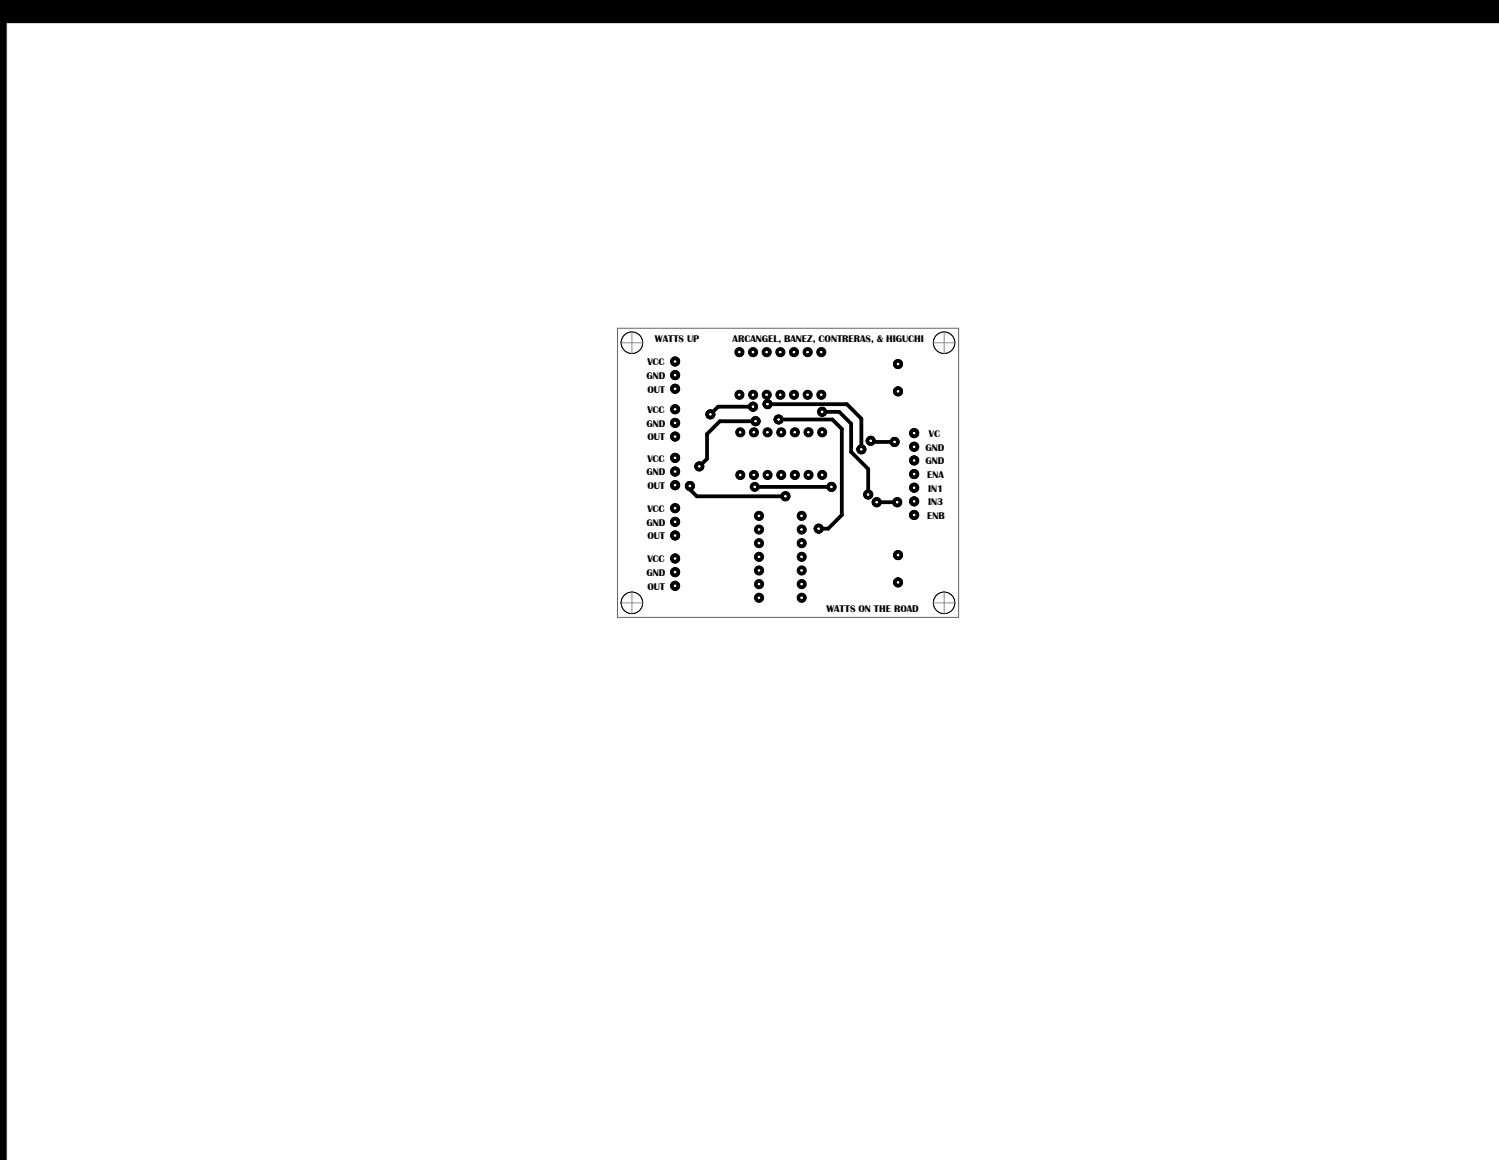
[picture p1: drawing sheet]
<svg xmlns="http://www.w3.org/2000/svg" width="279mm" height="216mm" viewBox="0 0 279 216" stroke-linecap="round" stroke-linejoin="round" font-family="sans-serif">
<path d="M0 0h279v215.9h-279z" fill="#000" stroke="#000" stroke-width=".19"/>
<path d="M1.3 4.4h277.8v211.5h-277.8z" fill="#fff" stroke="#fff" stroke-width=".19"/>
<path d="M114.9 61.1h63.6v53.8h-63.6z" fill="none" stroke="#636363" stroke-width=".19"/>
<circle cx="117.6" cy="63.8" r="1.99" fill="#fff" stroke="#000" stroke-width=".19"/>
<path d="M115.6 63.8h4M117.6 61.8v4" fill="none" stroke="#8a8a8a" stroke-width=".19"/>
<circle cx="117.6" cy="112.2" r="2" fill="#fff" stroke="#000" stroke-width=".19"/>
<path d="M115.6 112.2h4M117.6 110.2v4" fill="none" stroke="#8a8a8a" stroke-width=".19"/>
<circle cx="175.7" cy="63.8" r="1.99" fill="#fff" stroke="#000" stroke-width=".19"/>
<path d="M173.8 63.8h4M175.8 61.8v4" fill="none" stroke="#8a8a8a" stroke-width=".19"/>
<circle cx="175.8" cy="112.2" r="1.99" fill="#fff" stroke="#000" stroke-width=".19"/>
<path d="M173.8 112.2h4M175.8 110.2v4" fill="none" stroke="#8a8a8a" stroke-width=".19"/>
<path d="M140.2 75.7h-6.5l-1.5 1.4M140.7 78.4h-6.7l-2.4 2.4v4.6l-1.4 1.4M142.9 75.2h14.8l2.6 2.7v5.7M144.9 78.1h10.1l1.7 1.7v16.1l-2.5 2.5h-1.8M153.1 76.7h3.1l2.2 2.2v5.2l3.2 3.2v4.8M128.4 90.5v.6l1.3 1.3h16.5M140.5 90.6h14.3M162.1 82v.3h4.4M163.2 93.5h3.8" fill="none" stroke="#000" stroke-width=".71"/>
<g fill="#000" stroke="#000" stroke-width=".19">
<circle cx="132.2" cy="77.1" r=".84"/>
<circle cx="140.2" cy="75.7" r=".85"/>
<circle cx="140.7" cy="78.4" r=".85"/>
<circle cx="142.9" cy="75.2" r=".84"/>
<circle cx="144.9" cy="78.1" r=".84"/>
<circle cx="153" cy="76.6" r=".84"/>
<circle cx="128.4" cy="90.5" r=".84"/>
<circle cx="130.2" cy="86.8" r=".84"/>
<circle cx="137.8" cy="80.5" r=".85"/>
<circle cx="137.8" cy="88.4" r=".85"/>
<circle cx="140.3" cy="80.5" r=".85"/>
<circle cx="140.3" cy="88.4" r=".85"/>
<circle cx="142.9" cy="80.5" r=".85"/>
<circle cx="142.9" cy="88.4" r=".85"/>
<circle cx="145.4" cy="88.4" r=".85"/>
<circle cx="145.4" cy="80.5" r=".85"/>
<circle cx="146.2" cy="92.4" r=".84"/>
<circle cx="148" cy="88.4" r=".85"/>
<circle cx="148" cy="80.5" r=".85"/>
<circle cx="150.5" cy="80.5" r=".85"/>
<circle cx="150.5" cy="88.4" r=".85"/>
<circle cx="152.4" cy="98.4" r=".84"/>
<circle cx="153.1" cy="80.5" r=".85"/>
<circle cx="153.1" cy="88.4" r=".85"/>
<circle cx="154.8" cy="90.6" r=".84"/>
<circle cx="160.3" cy="83.6" r=".84"/>
<circle cx="161.6" cy="92" r=".84"/>
<circle cx="162.1" cy="82" r=".84"/>
<circle cx="163.2" cy="93.5" r=".84"/>
<circle cx="166.5" cy="82.3" r=".84"/>
<circle cx="167" cy="93.5" r=".84"/>
</g>
<g fill="#fff" stroke="#fff" stroke-width=".19">
<circle cx="162.1" cy="82" r=".14"/>
<circle cx="166.5" cy="82.3" r=".14"/>
<circle cx="130.2" cy="86.8" r=".15"/>
<circle cx="140.7" cy="78.4" r=".14"/>
<circle cx="132.2" cy="77.1" r=".14"/>
<circle cx="140.2" cy="75.7" r=".14"/>
<circle cx="128.4" cy="90.5" r=".14"/>
<circle cx="146.2" cy="92.4" r=".14"/>
<circle cx="154.8" cy="90.6" r=".15"/>
<circle cx="160.4" cy="83.6" r=".14"/>
<circle cx="142.9" cy="75.2" r=".14"/>
<circle cx="161.6" cy="92.1" r=".14"/>
<circle cx="153" cy="76.6" r=".15"/>
<circle cx="152.4" cy="98.4" r=".14"/>
<circle cx="144.9" cy="78.1" r=".14"/>
<circle cx="167" cy="93.5" r=".15"/>
<circle cx="163.2" cy="93.5" r=".15"/>
<circle cx="137.8" cy="88.4" r=".15"/>
<circle cx="140.3" cy="88.4" r=".14"/>
<circle cx="142.9" cy="88.4" r=".14"/>
<circle cx="145.4" cy="88.4" r=".14"/>
<circle cx="148" cy="88.4" r=".14"/>
<circle cx="150.5" cy="88.4" r=".14"/>
<circle cx="153.1" cy="88.4" r=".14"/>
<circle cx="153" cy="80.5" r=".14"/>
<circle cx="150.5" cy="80.5" r=".14"/>
<circle cx="148" cy="80.5" r=".14"/>
<circle cx="145.4" cy="80.5" r=".14"/>
<circle cx="142.9" cy="80.5" r=".14"/>
<circle cx="140.3" cy="80.5" r=".14"/>
<circle cx="137.8" cy="80.5" r=".14"/>
</g>
<circle cx="117.6" cy="63.8" r="1.99" fill="#fff" stroke="#000" stroke-width=".19"/>
<path d="M115.6 63.8h4M117.6 61.8v4" fill="none" stroke="#8a8a8a" stroke-width=".19"/>
<circle cx="117.6" cy="112.2" r="2" fill="#fff" stroke="#000" stroke-width=".19"/>
<path d="M115.6 112.2h4M117.6 110.2v4" fill="none" stroke="#8a8a8a" stroke-width=".19"/>
<circle cx="175.7" cy="63.8" r="1.99" fill="#fff" stroke="#000" stroke-width=".19"/>
<path d="M173.8 63.8h4M175.8 61.8v4" fill="none" stroke="#8a8a8a" stroke-width=".19"/>
<circle cx="175.8" cy="112.2" r="1.99" fill="#fff" stroke="#000" stroke-width=".19"/>
<path d="M173.8 112.2h4M175.8 110.2v4" fill="none" stroke="#8a8a8a" stroke-width=".19"/>
<g fill="#000" stroke="#000" stroke-width=".19">
<circle cx="125.7" cy="67.3" r=".84"/>
<circle cx="125.7" cy="72.4" r=".84"/>
<circle cx="125.7" cy="78.7" r=".84"/>
<circle cx="125.7" cy="76.2" r=".84"/>
<circle cx="125.7" cy="69.8" r=".84"/>
<circle cx="132.2" cy="77.1" r=".84"/>
<circle cx="137.6" cy="65.5" r=".86"/>
<circle cx="137.7" cy="73.5" r=".85"/>
<circle cx="140.2" cy="75.7" r=".85"/>
<circle cx="140.2" cy="65.5" r=".86"/>
<circle cx="140.2" cy="73.5" r=".85"/>
<circle cx="140.7" cy="78.4" r=".85"/>
<circle cx="142.7" cy="65.5" r=".86"/>
<circle cx="142.7" cy="73.5" r=".85"/>
<circle cx="142.9" cy="75.2" r=".84"/>
<circle cx="144.9" cy="78.1" r=".84"/>
<circle cx="145.3" cy="65.5" r=".86"/>
<circle cx="145.3" cy="73.5" r=".85"/>
<circle cx="147.8" cy="65.5" r=".86"/>
<circle cx="147.8" cy="73.5" r=".85"/>
<circle cx="150.4" cy="65.5" r=".85"/>
<circle cx="150.4" cy="73.5" r=".85"/>
<circle cx="152.9" cy="65.5" r=".85"/>
<circle cx="152.9" cy="73.5" r=".85"/>
<circle cx="153" cy="76.6" r=".84"/>
<circle cx="167.2" cy="67.8" r=".84"/>
<circle cx="167.2" cy="72.8" r=".84"/>
<circle cx="125.7" cy="94.6" r=".84"/>
<circle cx="125.7" cy="81.2" r=".84"/>
<circle cx="125.7" cy="97.1" r=".84"/>
<circle cx="125.7" cy="99.7" r=".84"/>
<circle cx="125.7" cy="90.3" r=".84"/>
<circle cx="125.7" cy="85.2" r=".84"/>
<circle cx="125.7" cy="87.8" r=".84"/>
<circle cx="128.4" cy="90.5" r=".84"/>
<circle cx="130.2" cy="86.8" r=".84"/>
<circle cx="140.5" cy="90.6" r=".84"/>
<circle cx="141.3" cy="98.6" r=".85"/>
<circle cx="141.3" cy="96" r=".85"/>
<circle cx="146.2" cy="92.4" r=".84"/>
<circle cx="149.2" cy="98.6" r=".85"/>
<circle cx="149.2" cy="96" r=".85"/>
<circle cx="152.4" cy="98.4" r=".84"/>
<circle cx="154.8" cy="90.6" r=".84"/>
<circle cx="160.3" cy="83.6" r=".84"/>
<circle cx="161.6" cy="92" r=".84"/>
<circle cx="162.1" cy="82" r=".84"/>
<circle cx="163.2" cy="93.5" r=".84"/>
<circle cx="166.5" cy="82.3" r=".84"/>
<circle cx="167" cy="93.5" r=".84"/>
<circle cx="170.2" cy="80.6" r=".84"/>
<circle cx="170.2" cy="95.8" r=".84"/>
<circle cx="170.2" cy="88.2" r=".84"/>
<circle cx="170.2" cy="83.2" r=".84"/>
<circle cx="170.2" cy="85.7" r=".84"/>
<circle cx="170.2" cy="90.8" r=".84"/>
<circle cx="170.2" cy="93.3" r=".84"/>
<circle cx="125.7" cy="106.5" r=".84"/>
<circle cx="125.7" cy="109" r=".84"/>
<circle cx="125.7" cy="103.9" r=".84"/>
<circle cx="141.3" cy="101.1" r=".85"/>
<circle cx="141.3" cy="103.6" r=".86"/>
<circle cx="141.3" cy="111.3" r=".86"/>
<circle cx="141.3" cy="108.7" r=".86"/>
<circle cx="141.3" cy="106.2" r=".86"/>
<circle cx="149.2" cy="101.1" r=".85"/>
<circle cx="149.2" cy="103.6" r=".85"/>
<circle cx="149.2" cy="106.2" r=".85"/>
<circle cx="149.2" cy="111.3" r=".85"/>
<circle cx="149.2" cy="108.7" r=".85"/>
<circle cx="167.2" cy="108.4" r=".84"/>
<circle cx="167.2" cy="103.3" r=".84"/>
</g>
<g fill="none" stroke="#000" stroke-width=".19">
<path d="M125.7 66.4v1.7M125.7 69v1.7M125.7 71.5v1.7M125.7 75.3v1.7M125.7 77.9v1.7M167.2 66.9v1.7M167.2 72v1.7M170.2 79.8v1.7M125.7 80.4v1.7M125.7 84.4v1.7M125.7 86.9v1.7M125.7 89.5v1.7"/>
<path d="M125.7 93.7v1.7M125.7 96.3v1.7M125.7 98.8v1.7M170.2 82.3v1.7M170.2 84.9v1.6M170.2 87.4v1.7M170.2 89.9v1.7M170.2 92.5v1.7M170.2 95v1.7M125.7 103.1v1.7M125.7 105.6v1.7M125.7 108.2v1.7"/>
<path d="M167.2 102.5v1.7M167.2 107.6v1.6"/>
</g>
<g fill="#fff" stroke="#fff" stroke-width=".19">
<circle cx="167.2" cy="108.4" r=".14"/>
<circle cx="167.2" cy="103.3" r=".14"/>
<circle cx="170.2" cy="95.9" r=".14"/>
<circle cx="170.2" cy="93.3" r=".14"/>
<circle cx="170.2" cy="90.8" r=".14"/>
<circle cx="170.2" cy="88.2" r=".14"/>
<circle cx="170.2" cy="85.7" r=".14"/>
<circle cx="170.2" cy="83.2" r=".14"/>
<circle cx="170.2" cy="80.6" r=".14"/>
<circle cx="137.6" cy="73.5" r=".14"/>
<circle cx="140.2" cy="73.5" r=".14"/>
<circle cx="142.7" cy="73.5" r=".14"/>
<circle cx="145.3" cy="73.5" r=".14"/>
<circle cx="147.8" cy="73.5" r=".15"/>
<circle cx="150.3" cy="73.5" r=".14"/>
<circle cx="152.9" cy="73.5" r=".14"/>
<circle cx="152.9" cy="65.5" r=".14"/>
<circle cx="150.3" cy="65.5" r=".14"/>
<circle cx="147.8" cy="65.5" r=".14"/>
<circle cx="145.3" cy="65.5" r=".14"/>
<circle cx="142.7" cy="65.5" r=".14"/>
<circle cx="140.2" cy="65.5" r=".14"/>
<circle cx="137.6" cy="65.5" r=".14"/>
<circle cx="141.3" cy="96" r=".14"/>
<circle cx="141.3" cy="98.6" r=".14"/>
<circle cx="141.3" cy="101.1" r=".14"/>
<circle cx="141.3" cy="103.6" r=".14"/>
<circle cx="141.3" cy="106.2" r=".14"/>
<circle cx="141.3" cy="108.7" r=".14"/>
<circle cx="141.3" cy="111.3" r=".14"/>
<circle cx="149.2" cy="111.3" r=".14"/>
<circle cx="149.2" cy="108.7" r=".14"/>
<circle cx="149.2" cy="106.2" r=".14"/>
<circle cx="149.2" cy="103.6" r=".14"/>
<circle cx="149.2" cy="101.1" r=".14"/>
<circle cx="149.2" cy="98.6" r=".14"/>
<circle cx="149.2" cy="96" r=".14"/>
<circle cx="140.5" cy="90.6" r=".15"/>
<circle cx="125.7" cy="85.2" r=".14"/>
<circle cx="125.7" cy="87.8" r=".14"/>
<circle cx="125.7" cy="90.3" r=".14"/>
<circle cx="125.7" cy="67.3" r=".14"/>
<circle cx="125.7" cy="69.8" r=".14"/>
<circle cx="125.7" cy="72.4" r=".14"/>
<circle cx="125.7" cy="76.2" r=".14"/>
<circle cx="125.7" cy="78.7" r=".14"/>
<circle cx="125.7" cy="81.3" r=".14"/>
<circle cx="125.7" cy="94.6" r=".14"/>
<circle cx="125.7" cy="97.1" r=".14"/>
<circle cx="125.7" cy="99.7" r=".14"/>
<circle cx="125.7" cy="104" r=".14"/>
<circle cx="125.7" cy="106.5" r=".14"/>
<circle cx="125.7" cy="109" r=".14"/>
<circle cx="167.2" cy="72.8" r=".14"/>
<circle cx="167.2" cy="67.8" r=".14"/>
<circle cx="162.1" cy="82" r=".14"/>
<circle cx="166.5" cy="82.3" r=".14"/>
<circle cx="130.2" cy="86.8" r=".15"/>
<circle cx="140.7" cy="78.4" r=".14"/>
<circle cx="132.2" cy="77.1" r=".14"/>
<circle cx="140.2" cy="75.7" r=".14"/>
<circle cx="128.4" cy="90.5" r=".14"/>
<circle cx="146.2" cy="92.4" r=".14"/>
<circle cx="154.8" cy="90.6" r=".15"/>
<circle cx="160.4" cy="83.6" r=".14"/>
<circle cx="142.9" cy="75.2" r=".14"/>
<circle cx="161.6" cy="92.1" r=".14"/>
<circle cx="153" cy="76.6" r=".15"/>
<circle cx="152.4" cy="98.4" r=".14"/>
<circle cx="144.9" cy="78.1" r=".14"/>
<circle cx="167" cy="93.5" r=".15"/>
<circle cx="163.2" cy="93.5" r=".15"/>
</g>
<g font-size="2.5">
<text x="121.9" y="64.1">WATTS UP</text>
<text x="136.4" y="64.1">ARCANGEL, BANEZ, CONTRERAS, &amp; HIGUCHI</text>
<text x="120.3" y="71">GND</text>
<text x="120.5" y="68.4">VCC</text>
<text x="120.5" y="73.5">OUT</text>
<text x="120.5" y="77.3">VCC</text>
<text x="120.3" y="79.9">GND</text>
<text x="120.5" y="82.4">OUT</text>
<text x="172.9" y="81.8">VC</text>
<text x="120.3" y="88.9">GND</text>
<text x="120.5" y="86.4">VCC</text>
<text x="172.3" y="86.8">GND</text>
<text x="172.3" y="84.3">GND</text>
<text x="172.6" y="89.4">ENA</text>
<text x="120.5" y="91.4">OUT</text>
<text x="120.5" y="95.7">VCC</text>
<text x="172.8" y="94.5">IN3</text>
<text x="172.8" y="91.9">IN1</text>
<text x="120.3" y="98.3">GND</text>
<text x="120.5" y="100.8">OUT</text>
<text x="172.6" y="97">ENB</text>
<text x="120.3" y="107.6">GND</text>
<text x="120.5" y="105.1">VCC</text>
<text x="120.5" y="110.2">OUT</text>
<text x="153.8" y="114.3">WATTS ON THE ROAD</text>
</g>
<g font-size="1.9">
<text x="121.9" y="63.7">WATTS UP</text>
<text x="136.4" y="63.7">ARCANGEL, BANEZ, CONTRERAS, &amp; HIGUCHI</text>
<text x="120.3" y="70.5">GND</text>
<text x="120.5" y="68">VCC</text>
<text x="120.5" y="73.1">OUT</text>
<text x="120.5" y="76.9">VCC</text>
<text x="120.3" y="79.4">GND</text>
<text x="120.5" y="82">OUT</text>
<text x="172.3" y="83.9">GND</text>
<text x="172.9" y="81.3">VC</text>
<text x="120.3" y="88.5">GND</text>
<text x="120.5" y="85.9">VCC</text>
<text x="172.3" y="86.4">GND</text>
<text x="172.6" y="89">ENA</text>
<text x="120.5" y="91">OUT</text>
<text x="120.5" y="95.3">VCC</text>
<text x="172.8" y="91.5">IN1</text>
<text x="172.8" y="94">IN3</text>
<text x="120.3" y="97.8">GND</text>
<text x="120.5" y="100.4">OUT</text>
<text x="172.6" y="96.6">ENB</text>
<text x="120.3" y="107.2">GND</text>
<text x="120.5" y="104.7">VCC</text>
<text x="120.5" y="109.7">OUT</text>
<text x="153.8" y="113.9">WATTS ON THE ROAD</text>
</g>
</svg>
